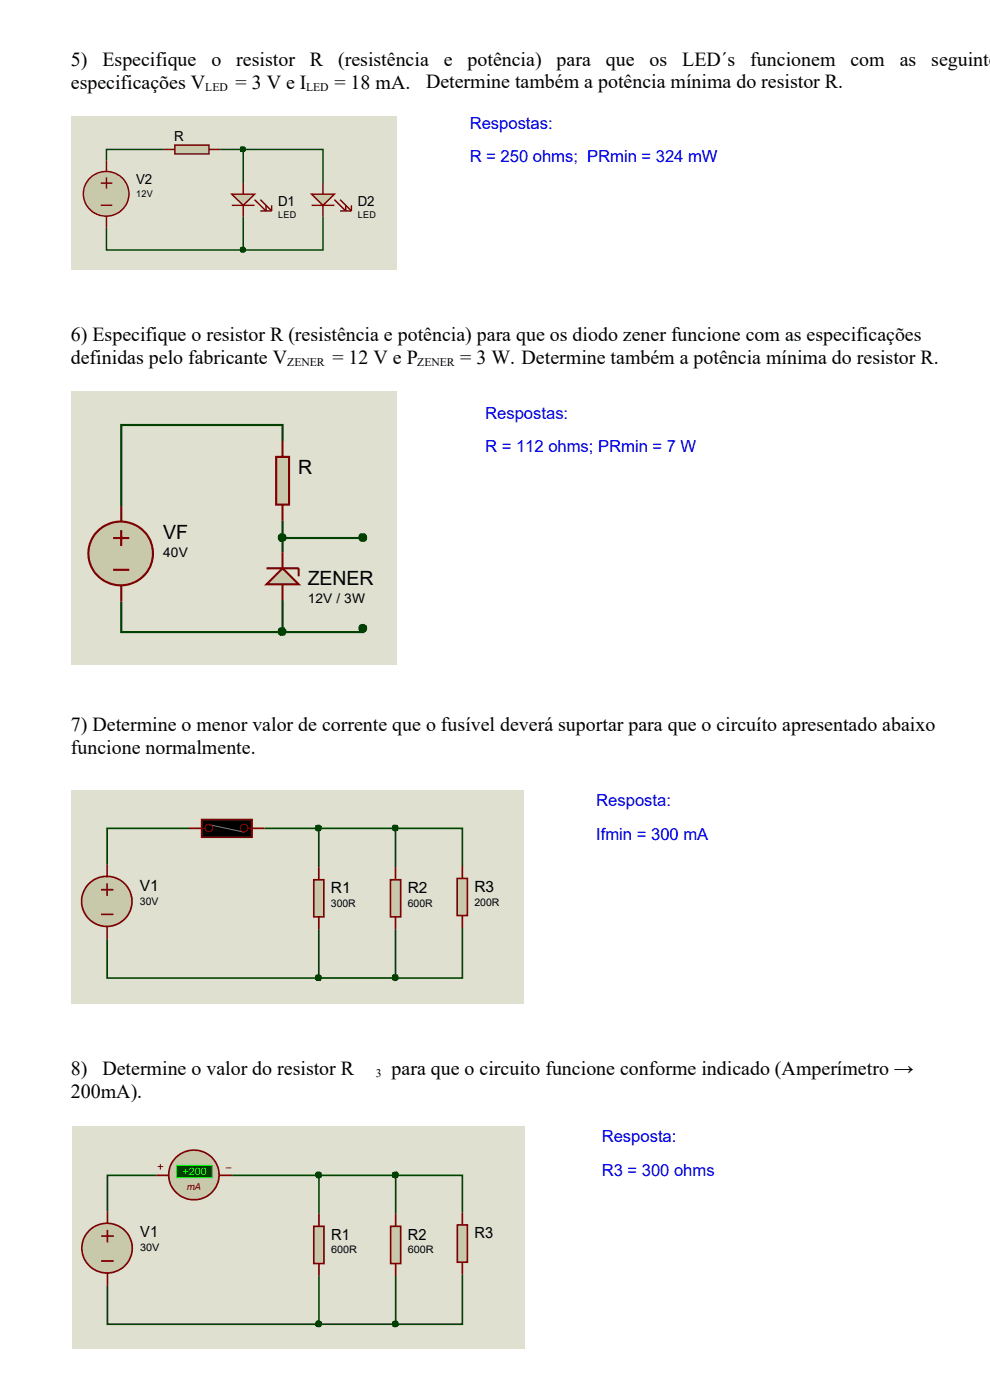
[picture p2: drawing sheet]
<svg xmlns="http://www.w3.org/2000/svg" width="210mm" height="297mm" viewBox="0 0 210 297" stroke-linecap="round" stroke-linejoin="round" font-family="sans-serif">
<path d="M15.1 24.7h68.9v32.5h-68.9z" fill-rule="evenodd" fill="#e0e0d0"/>
<path d="M34.7 31.7h-12.1v2.4M46.7 31.7h4.9M51.6 31.7h16.9v7.2M51.6 31.7v7.1M22.6 48.3v4.7h29M51.6 45.9v7.1M68.5 45.9v7.1h-16.9" fill="none" stroke="#004000" stroke-width=".31"/>
<circle cx="22.6" cy="41.3" r="4.8" fill="#c8c8aa"/>
<g fill="none" stroke="#800000" stroke-width=".31">
<path d="M21.4 38.8h2.4M22.6 34.1v2.4M22.6 37.6v2.4M21.4 43.6h2.4M22.6 45.9v2.4"/>
<circle cx="22.6" cy="41.1" r="4.8"/>
</g>
<path d="M37.1 30.8h7.2v1.9h-7.2z" fill-rule="evenodd" fill="#c8c8aa"/>
<path d="M34.7 31.7h2.4M37.1 30.8h7.2v1.9h-7.2zM44.3 31.7h2.4" fill="none" stroke="#800000" stroke-width=".31"/>
<path d="M49.1 41.2h4.9l-2.4 2.4z" fill="#c8c8aa"/>
<path d="M51.6 38.8v2.4M49.1 41.2h4.9l-2.4 2.4zM49.1 43.6h4.9M51.6 43.6v2.3M54 42.4l2.4 2.4M55.2 42.4l2.4 2.4M56.4 43.6v1.2M57.6 43.6v1.2h-2.4" fill="none" stroke="#800000" stroke-width=".31"/>
<path d="M66.1 41.2h4.8l-2.4 2.4z" fill="#c8c8aa"/>
<path d="M68.5 38.8v2.4M66.1 41.2h4.8l-2.4 2.4zM66.1 43.6h4.8M68.5 43.6v2.3M70.9 42.4l2.4 2.4M72.1 42.4l2.4 2.4M73.3 43.6v1.2M74.5 43.6v1.2h-2.4" fill="none" stroke="#800000" stroke-width=".31"/>
<circle cx="51.6" cy="31.7" r=".49" fill="#004000"/>
<circle cx="51.5" cy="31.7" r=".48" fill="none" stroke="#004000" stroke-width=".31"/>
<circle cx="51.6" cy="53" r=".49" fill="#004000"/>
<circle cx="51.5" cy="53" r=".48" fill="none" stroke="#004000" stroke-width=".31"/>
<path d="M15.1 83.1h68.9v58h-68.9z" fill-rule="evenodd" fill="#e0e0d0"/>
<path d="M59.9 93.6v-3.4h-34.2v17.2M59.9 110.5v6.7M59.9 114.2h17.1M25.7 127.7v6.4h34.2M59.9 127.3v6.8M77 133.4v.7h-17.1" fill="none" stroke="#004000" stroke-width=".45"/>
<circle cx="25.7" cy="117.6" r="6.8" fill="#c8c8aa"/>
<g fill="none" stroke="#800000" stroke-width=".45">
<path d="M24 114.2h3.4M25.7 107.4v3.4M25.7 112.5v3.4M24 120.9h3.4M25.7 124.3v3.4"/>
<circle cx="25.6" cy="117.4" r="6.8"/>
</g>
<path d="M58.6 96.9h2.7v10.2h-2.7z" fill-rule="evenodd" fill="#c8c8aa"/>
<path d="M58.6 96.9h2.7v10.2h-2.7zM59.9 93.6v3.3M59.9 107.1v3.4" fill="none" stroke="#800000" stroke-width=".45"/>
<path d="M59.9 120.6l3.4 3.4h-6.8z" fill="#c8c8aa"/>
<path d="M59.9 117.2v3.4M56.5 120.6h6.8v1.7M59.9 124v3.3M59.9 120.6l3.4 3.4h-6.8z" fill="none" stroke="#800000" stroke-width=".45"/>
<circle cx="59.9" cy="114.2" r=".68" fill="#004000"/>
<circle cx="59.8" cy="114" r=".69" fill="none" stroke="#004000" stroke-width=".45"/>
<circle cx="77" cy="114.2" r=".68" fill="#004000"/>
<circle cx="76.9" cy="114.1" r=".69" fill="none" stroke="#004000" stroke-width=".45"/>
<circle cx="59.9" cy="134.1" r=".68" fill="#004000"/>
<circle cx="59.8" cy="134" r=".69" fill="none" stroke="#004000" stroke-width=".45"/>
<circle cx="77" cy="133.4" r=".68" fill="#004000"/>
<circle cx="76.9" cy="133.3" r=".69" fill="none" stroke="#004000" stroke-width=".45"/>
<path d="M15 167.7h96v45.3h-96z" fill-rule="evenodd" fill="#e0e0d0"/>
<path d="M40.1 175.8h-17.4v7.7M56.1 175.8h27.7M67.6 175.8v8.2M83.8 175.8h14.2v7.9M83.8 175.8v8.2M22.7 199.3v8.2h44.9M67.6 197.2v10.3M83.8 197.2v10.3M98 196.9v10.6h-14.2M67.6 207.5h16.2" fill="none" stroke="#004000" stroke-width=".35"/>
<circle cx="22.7" cy="191.3" r="5.3" fill="#c8c8aa"/>
<g fill="none" stroke="#800000" stroke-width=".35">
<path d="M40.1 175.8h2.6M42.7 173.9h10.8v3.7h-10.8zM53.4 175.8h2.7M21.4 188.8h2.6M21.4 194h2.6M22.7 183.4v2.7M22.7 187.4v2.7M22.7 196.6v2.7"/>
<circle cx="22.7" cy="191.2" r="5.3"/>
</g>
<path d="M42.7 173.9h10.8v3.7h-10.8z" fill-rule="evenodd" fill="#000"/>
<path d="M44.3 175l7.5 1.6" fill="none" stroke="#808080" stroke-width=".21"/>
<g fill="none" stroke="#800000" stroke-width=".21">
<path d="M42.7 175.8h.9M52.6 175.8h.8"/>
<circle cx="44.3" cy="175.7" r=".81"/>
<circle cx="51.8" cy="175.7" r=".81"/>
</g>
<path d="M66.5 186.7h2.2v7.8h-2.2z" fill-rule="evenodd" fill="#c8c8aa"/>
<path d="M66.5 186.7h2.2v7.8h-2.2zM67.6 184v2.7M67.6 194.5v2.7" fill="none" stroke="#800000" stroke-width=".35"/>
<path d="M82.8 186.7h2.1v7.8h-2.1z" fill-rule="evenodd" fill="#c8c8aa"/>
<path d="M82.8 186.7h2.1v7.8h-2.1zM83.8 184v2.7M83.8 194.5v2.7" fill="none" stroke="#800000" stroke-width=".35"/>
<path d="M96.9 186.4h2.2v7.8h-2.2z" fill-rule="evenodd" fill="#c8c8aa"/>
<path d="M96.9 186.4h2.2v7.8h-2.2zM98 183.7v2.7M98 194.2v2.7" fill="none" stroke="#800000" stroke-width=".35"/>
<circle cx="67.6" cy="175.8" r=".53" fill="#004000"/>
<circle cx="67.5" cy="175.7" r=".53" fill="none" stroke="#004000" stroke-width=".35"/>
<circle cx="83.9" cy="175.8" r=".54" fill="#004000"/>
<circle cx="83.8" cy="175.7" r=".53" fill="none" stroke="#004000" stroke-width=".35"/>
<circle cx="67.6" cy="207.5" r=".54" fill="#004000"/>
<circle cx="67.5" cy="207.4" r=".54" fill="none" stroke="#004000" stroke-width=".35"/>
<circle cx="83.9" cy="207.5" r=".55" fill="#004000"/>
<circle cx="83.8" cy="207.4" r=".54" fill="none" stroke="#004000" stroke-width=".35"/>
<path d="M15.3 238.8h96v47.3h-96z" fill-rule="evenodd" fill="#e0e0d0"/>
<path d="M33.2 249.4h-10.4v7.6M49.2 249.4h34.7M67.6 249.4v8.1M83.9 249.4h14.1v7.9M83.9 249.4v8.1M22.8 272.8v8.2h44.8M67.6 270.7v10.3h16.3v-10.3M98 270.4v10.6h-14.1" fill="none" stroke="#004000" stroke-width=".35"/>
<circle cx="22.8" cy="264.9" r="5.3" fill="#c8c8aa"/>
<g fill="none" stroke="#800000" stroke-width=".35">
<path d="M22.8 257v2.6M21.4 262.3h2.7M21.4 267.5h2.7M22.8 260.9v2.7M22.8 270.2v2.6"/>
<circle cx="22.7" cy="264.8" r="5.3"/>
</g>
<path d="M66.5 260.2h2.2v7.9h-2.2z" fill-rule="evenodd" fill="#c8c8aa"/>
<path d="M67.6 257.5v2.7M66.5 260.2h2.2v7.9h-2.2zM67.6 268.1v2.6" fill="none" stroke="#800000" stroke-width=".35"/>
<path d="M82.8 260.2h2.2v7.9h-2.2z" fill-rule="evenodd" fill="#c8c8aa"/>
<path d="M83.9 257.5v2.7M82.8 260.2h2.1v7.9h-2.1zM83.9 268.1v2.6" fill="none" stroke="#800000" stroke-width=".35"/>
<path d="M97 259.9h2.1v7.9h-2.1z" fill-rule="evenodd" fill="#c8c8aa"/>
<path d="M97 259.9h2.1v7.9h-2.1zM98 257.2v2.7M98 267.8v2.6" fill="none" stroke="#800000" stroke-width=".35"/>
<circle cx="67.6" cy="249.4" r=".53" fill="#004000"/>
<circle cx="67.5" cy="249.3" r=".54" fill="none" stroke="#004000" stroke-width=".35"/>
<circle cx="83.9" cy="249.4" r=".53" fill="#004000"/>
<circle cx="83.8" cy="249.3" r=".54" fill="none" stroke="#004000" stroke-width=".35"/>
<circle cx="67.6" cy="281" r=".54" fill="#004000"/>
<circle cx="67.5" cy="280.9" r=".53" fill="none" stroke="#004000" stroke-width=".35"/>
<circle cx="83.9" cy="281" r=".53" fill="#004000"/>
<circle cx="83.8" cy="280.9" r=".54" fill="none" stroke="#004000" stroke-width=".35"/>
<circle cx="41.2" cy="249.4" r="5.3" fill="#c8c8aa"/>
<circle cx="41.2" cy="249.3" r="5.3" fill="none" stroke="#800000" stroke-width=".35"/>
<path d="M33.4 247.5h1.2M34 247l.1 1M47.9 247.8h1.1" fill="none" stroke="#800000" stroke-width=".21"/>
<path d="M37.5 247.3h7.4v2.6h-7.4z" fill-rule="evenodd" fill="#004000"/>
<path d="M37.5 247.3h7.4v2.6h-7.4z" fill="none" stroke="#0f0" stroke-width=".21"/>
<path d="M33.2 249.4h2.6M46.5 249.4h2.7" fill="none" stroke="#800000" stroke-width=".35"/>
<g font-size="4.2">
<text x="15" y="14">5)</text>
<text x="21.7" y="14">Especifique</text>
<text x="44.8" y="14">o</text>
<text x="50.1" y="14">resistor</text>
<text x="65.7" y="14">R</text>
<text x="71.7" y="14">(resistência</text>
<text x="94.1" y="14">e</text>
<text x="99.1" y="14">potência)</text>
<text x="118" y="14">para</text>
<text x="128.5" y="14">que</text>
<text x="137.7" y="14">os</text>
<text x="144.7" y="14">LED´s</text>
<text x="159.1" y="14">funcionem</text>
<text x="180.3" y="14">com</text>
<text x="190.8" y="14">as</text>
<text x="197.4" y="14">seguinte</text>
<text x="15" y="18.8">especificações V</text>
<text x="49.9" y="18.8">= 3 V e I</text>
<text x="70.9" y="18.8">= 18 mA.</text>
<text x="90.3" y="18.8">Determine também a potência mínima do resistor R.</text>
<text x="15" y="72.4">6) Especifique o resistor R (resistência e potência) para que os diodo zener funcione com as especificações</text>
<text x="15" y="77.3">definidas pelo fabricante V</text>
<text x="70.5" y="77.3">= 12 V e P</text>
<text x="97.6" y="77.3">= 3 W. Determine também a potência mínima do resistor R.</text>
<text x="63.2" y="100.5">R</text>
<text x="34.6" y="114.4">VF</text>
<text x="65.3" y="124.1">ZENER</text>
<text x="15" y="155.2">7) Determine o menor valor de corrente que o fusível deverá suportar para que o circuíto apresentado abaixo</text>
<text x="15" y="160">funcione normalmente.</text>
<text x="15" y="228.2">8)</text>
<text x="15" y="233">200mA).</text>
<text x="21.7" y="228.2">Determine o valor do resistor R</text>
<text x="83" y="228.2">para que o circuito funcione conforme indicado (Amperímetro →</text>
</g>
<g font-size="3.5" fill="#00f">
<text x="99.6" y="27.4">Respostas:</text>
<text x="99.6" y="34.4">R = 250 ohms; PRmin = 324 mW</text>
<text x="102.9" y="88.9">Respostas:</text>
<text x="102.9" y="96">R = 112 ohms; PRmin = 7 W</text>
<text x="126.4" y="171.1">Resposta:</text>
<text x="126.4" y="178.1">Ifmin = 300 mA</text>
<text x="127.6" y="242.4">Resposta:</text>
<text x="127.6" y="249.4">R3 = 300 ohms</text>
</g>
<g font-size="3.3">
<text x="29.7" y="188.9">V1</text>
<text x="70.2" y="189.5">R1</text>
<text x="86.5" y="189.5">R2</text>
<text x="100.6" y="189.2">R3</text>
<text x="29.7" y="262.5">V1</text>
<text x="70.2" y="263">R1</text>
<text x="86.5" y="263">R2</text>
<text x="100.6" y="262.7">R3</text>
</g>
<g font-size="2.9">
<text x="36.9" y="29.9">R</text>
<text x="28.9" y="39">V2</text>
<text x="59" y="43.6">D1</text>
<text x="75.9" y="43.6">D2</text>
</g>
<g font-size="2.8">
<text x="34.6" y="118.1">40V</text>
<text x="65.3" y="127.9">12V / 3W</text>
</g>
<g font-size="2.5">
<text x="43.5" y="19.3">LED</text>
<text x="64.9" y="19.3">LED</text>
<text x="60.9" y="77.7">ZENER</text>
<text x="88.5" y="77.7">ZENER</text>
<text x="79.7" y="228.6">3</text>
</g>
<g font-size="2.2">
<text x="29.7" y="191.9">30V</text>
<text x="70.2" y="192.5">300R</text>
<text x="86.5" y="192.5">600R</text>
<text x="100.6" y="192.2">200R</text>
<text x="29.7" y="265.3">30V</text>
<text x="70.2" y="265.9">600R</text>
<text x="86.5" y="265.9">600R</text>
</g>
<text font-size="2.2" fill="#0f0" x="38.7" y="249.4">+200</text>
<g font-size="2">
<text x="28.9" y="41.7">12V</text>
<text x="59" y="46.4">LED</text>
<text x="75.9" y="46.4">LED</text>
</g>
<text font-size="2" fill="#800000" x="39.6" y="252.5">mA</text>
</svg>
